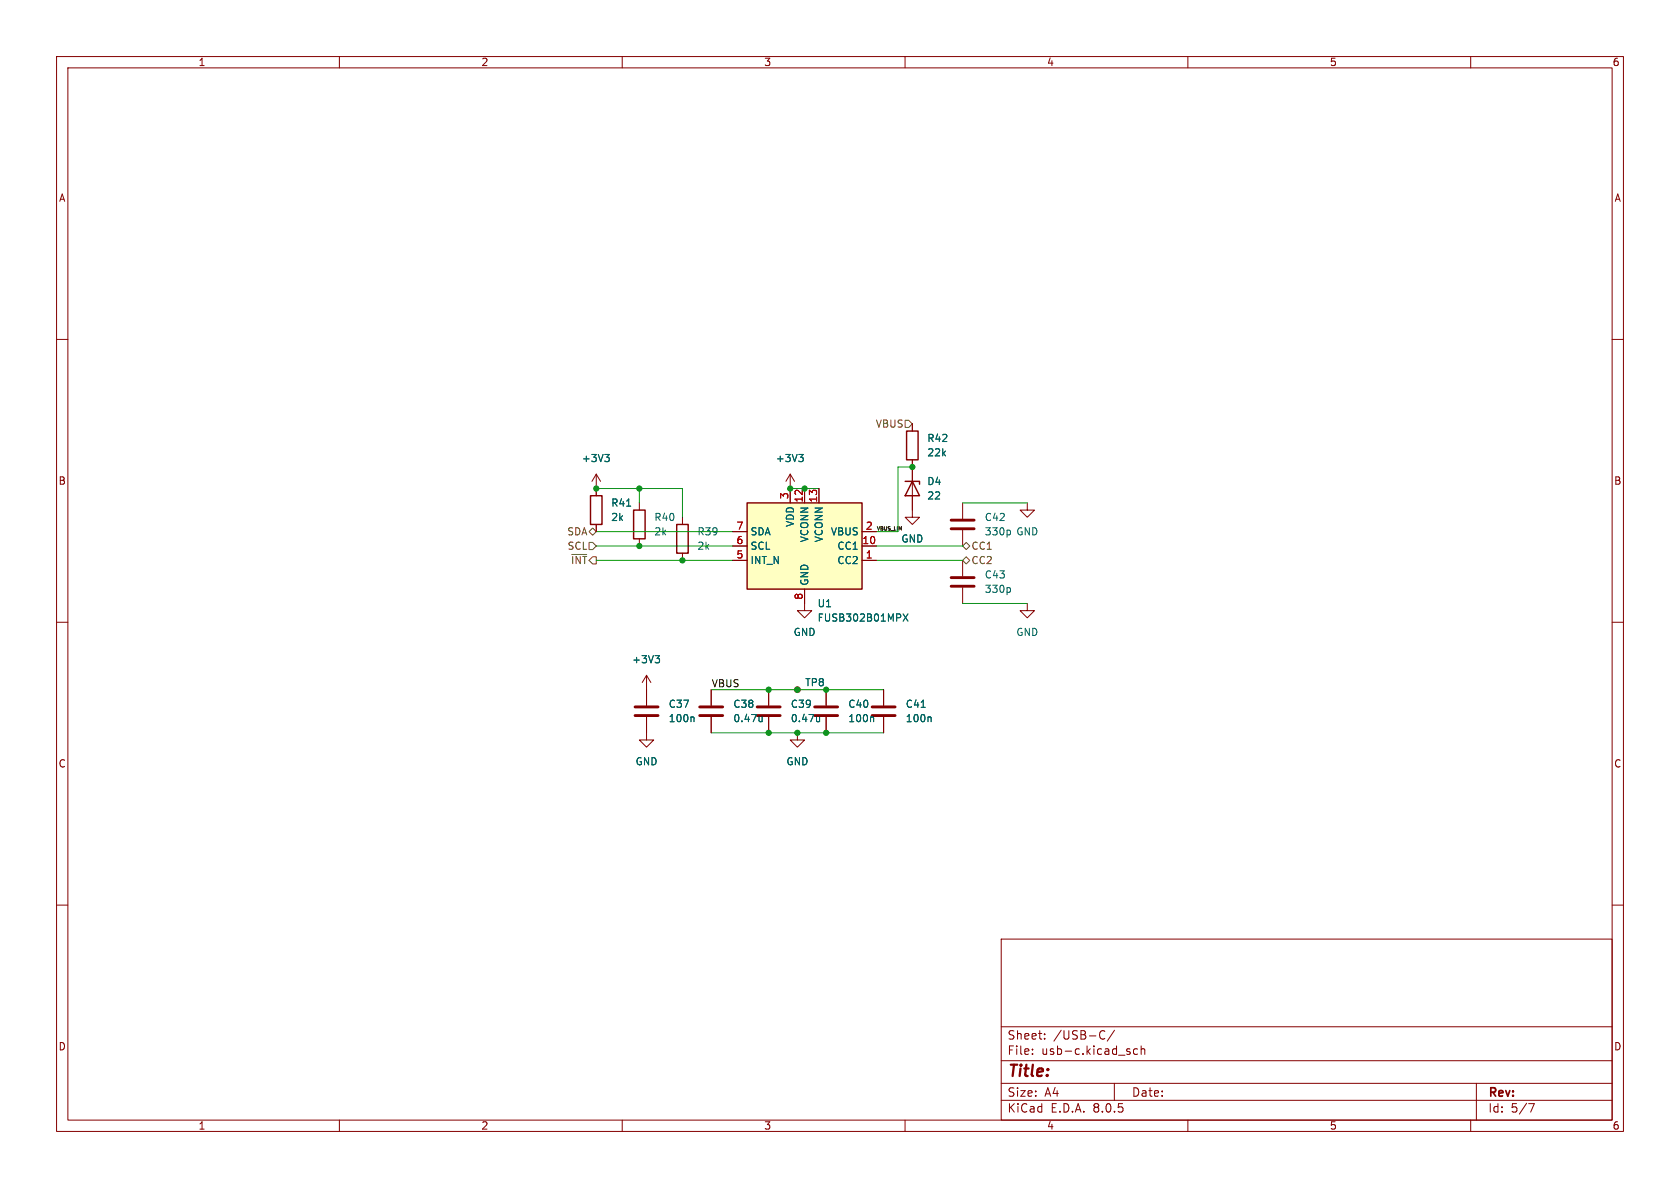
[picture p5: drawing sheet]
<svg xmlns="http://www.w3.org/2000/svg" width="297mm" height="210mm" viewBox="0 0 297 210" stroke-linecap="round" stroke-linejoin="round" font-family="sans-serif">
<g fill="none" stroke="#840000" stroke-width=".18">
<path d="M10 10h277v190h-277zM12 12h273v186h-273zM60 10v2M110 10v2M160 10v2M210 10v2M260 10v2M10 60h2M285 60h2M161.3 74.9v1.3M113 88.9v1.3M113 95.3v1.2"/>
<path d="M120.6 91.4v1.3M120.6 97.8v1.3M139.7 83.8l-.8 1.3M139.7 83.8v2.6M139.7 83.8l.8 1.3M161.3 81.3v1.3M170.2 88.9v2.8M170.2 93.7v2.8M170.2 99.1v2.8M181.6 88.9v1.3h1.3l-1.3 1.2-1.3-1.2h1.3M10 110h2M170.2 103.9v2.8"/>
<path d="M181.6 106.7v1.3h1.3l-1.3 1.2-1.3-1.2h1.3M285 110h2M114.3 129.5v1.3h1.3l-1.3 1.3-1.3-1.3h1.3M135.9 121.9v2.8M135.9 126.7v2.8M141 129.5v1.3h1.2l-1.2 1.3-1.3-1.3h1.3M146 121.9v2.8M146 126.7v2.8M156.2 121.9v2.8M156.2 126.7v2.8M10 160h2M285 160h2"/>
<path d="M177 166h108v32h-108zM60 198v2M110 198v2M160 198v2M177 194.5h108M177 191.5h108M177 187.5h108M177 181.5h108M182.5 186.3v.1M182.5 185.5v.1M184.7 183.6v.1M184.7 182.8v.1"/>
<path d="M194.5 183.5a.52 .52 0 0 0 .8 .1M195.3 182.3h-.1a.54 .54 0 0 0-.7 .1M197 191.5v3M197 182.1l-1.3 2M199.6 185.9l.2 .2-.2 .3M199.6 185.4l.1 .1M201.1 185.5l-.4-.1-.3 .3v.4l.1 .2h.6M201.7 185.5l.3-.1 .3 .1 .1 .9M201.7 184.9v1.5M210 198v2M260 198v2M261 191.5v6.5"/>
<path d="M270.2 195.1h1l-.6 1.5"/>
</g>
<path d="M160.3 76.2h2v5.1h-2zM112 90.2h2v5.1h-2zM119.6 92.7h2.1v5.1h-2.1z" fill="none" stroke="#840000" stroke-width=".25"/>
<path d="M168.1 91.9h4.1M168.1 93.5h4.1M168.1 103.6h4.1M168.1 102.1h4.1M133.9 126.5h4M133.9 125h4M144 126.5h4.1M144 125h4.1M154.2 126.5h4M154.2 125h4" fill="none" stroke="#840000" stroke-width=".51"/>
<path d="M141.2 80.3h.8l-.4 .5M141.8 80.8l.2 .3v.3l-.2 .2M178.4 93.7l.2 .3v.3l-.2 .3M178.4 103.9l.2 .2v.4l-.2 .2M144.9 126.7v.9M144.9 127.5l-.4 .1M154.3 126.7l.1 .2v.7M162.9 125h.7M164.4 126.7l.2 .2v.7" fill="none" stroke="#006464" stroke-width=".18"/>
<path d="M132.1 88.9h20.3v15.2h-20.3z" fill="#ffffc2"/>
<path d="M104.4 87.6h2v5.1h-2zM132.1 88.9h20.3v15.2h-20.3zM160 85.1h2.6v.5M161.3 85.1l1.3 2.5h-2.6z" fill="none" stroke="#840000" stroke-width=".25"/>
<g fill="none" stroke="#840000" stroke-width=".18">
<path d="M161.3 74.9v1.3M105.4 83.8l-.8 1.3M105.4 83.8v3.8M105.4 92.7v1.3M105.4 83.8l.8 1.3M129.5 99.1h2.6M129.5 96.5h2.6M129.5 94h2.6M139.7 86.4v2.5M142.2 86.4v2.5M144.8 86.4v2.5M152.4 99.1h2.5"/>
<path d="M152.4 96.5h2.5M152.4 94h2.5M161.3 81.3v10.1h1.3l-1.3 1.3-1.3-1.3h1.3M114.3 119.4l-.8 1.3M114.3 119.4v5.3M114.3 119.4l.8 1.3M142.2 104.1v3.9h1.3l-1.3 1.2-1.2-1.2h1.2M114.3 126.7v2.8M125.7 121.9v2.8M125.7 126.7v2.8M135.9 121.9v2.8M135.9 126.7v2.8"/>
<path d="M141 121.9h.1M146 121.9v2.8M146 126.7v2.8M156.2 121.9v2.8M156.2 126.7v2.8"/>
<circle cx="141" cy="121.9" r=".51"/>
</g>
<g fill="none" stroke="#006464" stroke-width=".18">
<path d="M106.9 80.3h.8l-.4 .5M107.5 80.8l.2 .3v.3l-.2 .2M110.8 89.5h.7M141.2 80.3h.8l-.4 .5M141.8 80.8l.2 .3v.3l-.2 .2M115.8 115.9h.8l-.4 .5M116.4 116.4l.2 .2v.3l-.2 .3M159.7 108.5l.8 1.3M160.5 108.5l-.8 1.3M122.5 126.7l.2 .2v.7M134.7 126.7v.9M134.7 127.5l-.3 .1"/>
<path d="M144.9 127.5l-.4 .1M144.9 126.7v.9M154.3 126.7l.1 .2v.7M162.9 125h.7M164.4 126.7l.2 .2v.7"/>
</g>
<path d="M112.3 126.5h4M112.3 125h4M123.7 126.5h4.1M123.7 125h4.1" fill="none" stroke="#840000" stroke-width=".51"/>
<path d="M160 74.3h.7l.6 .6-.6 .7h-.7zM104.1 95.9h.7l.6 .6-.6 .7h-.7zM104.1 94l.7-.7 .6 .7-.6 .6zM170.2 96.5l.6-.6 .6 .6-.6 .7zM170.8 98.4l.6 .7-.6 .6-.6-.6z" fill="none" stroke="#725600" stroke-width=".18"/>
<g fill="none" stroke="#009600" stroke-width=".18">
<path d="M105.4 96.5h24.1M105.4 94h24.1M105.4 86.4h15.2v5M105.4 99.1h24.1M113 86.4v2.5M139.7 86.4h5.1M154.9 96.5h15.3M154.9 99.1h15.3M161.3 82.6h-2.6v11.4h-3.8M170.2 88.9h11.4M170.2 106.7h11.4M125.7 129.5h30.5"/>
<path d="M125.7 121.9h30.5"/>
</g>
<g fill="#009600" stroke="#009600" stroke-width=".18">
<circle cx="141" cy="121.9" r=".46"/>
<circle cx="146" cy="121.9" r=".46"/>
<circle cx="142.2" cy="86.4" r=".46"/>
<circle cx="139.7" cy="86.4" r=".46"/>
<circle cx="146" cy="129.5" r=".46"/>
<circle cx="141" cy="129.5" r=".46"/>
<circle cx="161.3" cy="82.6" r=".46"/>
<circle cx="113" cy="86.4" r=".46"/>
<circle cx="135.9" cy="121.9" r=".46"/>
<circle cx="135.9" cy="129.5" r=".46"/>
<circle cx="113" cy="96.5" r=".46"/>
<circle cx="120.6" cy="99.1" r=".46"/>
<circle cx="105.4" cy="86.4" r=".46"/>
</g>
<text font-size="2.8" fill="#840000" x="178" y="190.9">Title:</text>
<g font-size="2.1" fill="#840000">
<text x="178" y="184">Sheet:</text>
<text x="186.2" y="184">/USB-C/</text>
<text x="178" y="186.7">File:</text>
<text x="184.1" y="186.7">usb-c.kicad_sch</text>
<text x="178" y="196.9">KiCad</text>
<text x="178" y="194.1">Size:</text>
<text x="184.7" y="194.1">A4</text>
<text x="185.7" y="196.9">E.D.A.</text>
<text x="193.3" y="196.9">8.0.5</text>
<text x="200" y="194.1">Date:</text>
<text x="263" y="194.3">Rev:</text>
<text x="263" y="196.9">Id:</text>
<text x="267.1" y="196.9">5/7</text>
</g>
<g font-size="1.8" fill="#840000">
<text x="35" y="11.9">1</text>
<text x="85" y="11.9">2</text>
<text x="135" y="11.9">3</text>
<text x="185" y="11.9">4</text>
<text x="235" y="11.9">5</text>
<text x="285" y="11.9">6</text>
<text x="10.3" y="35.9">A</text>
<text x="285.3" y="35.9">A</text>
<text x="10.3" y="85.9">B</text>
<text x="285.3" y="85.9">B</text>
<text x="10.3" y="135.9">C</text>
<text x="285.3" y="135.9">C</text>
<text x="10.3" y="185.9">D</text>
<text x="285.3" y="185.9">D</text>
<text x="35" y="199.9">1</text>
<text x="85" y="199.9">2</text>
<text x="135" y="199.9">3</text>
<text x="185" y="199.9">4</text>
<text x="235" y="199.9">5</text>
<text x="285" y="199.9">6</text>
</g>
<g font-size="1.8" fill="#725600">
<text x="154.7" y="75.8">VBUS</text>
<text x="100.2" y="94.8">SDA</text>
<text x="100.2" y="97.4">SCL</text>
<text x="100.8" y="99.9">~{INT}</text>
<text x="171.6" y="97.4">CC1</text>
<text x="171.6" y="99.9">CC2</text>
</g>
<g font-size="1.8" fill="#006464">
<text x="102.8" y="81.9">+3V3</text>
<text x="137.1" y="81.9">+3V3</text>
<text x="163.8" y="80.9">22k</text>
<text x="163.8" y="78.3">R42</text>
<text x="108" y="89.8">R41</text>
<text x="163.8" y="86">D4</text>
<text x="163.8" y="88.5">22</text>
<text x="108" y="92.3">2k</text>
<text x="115.6" y="92.3">R40</text>
<text x="115.6" y="94.8">2k</text>
<text x="123.2" y="94.8">R39</text>
<text x="132.6" y="94.8">SDA</text>
<text x="140.6" y="93.2" transform="rotate(-90 140.6 93.2)">VDD</text>
<text x="143.1" y="96" transform="rotate(-90 143.1 96)">VCONN</text>
<text x="145.6" y="96" transform="rotate(-90 145.6 96)">VCONN</text>
<text x="146.8" y="94.8">VBUS</text>
<text x="174" y="94.8">330p</text>
<text x="174" y="92.3">C42</text>
<text x="179.6" y="94.8">GND</text>
<text x="123.2" y="97.4">2k</text>
<text x="132.6" y="99.9">INT_N</text>
<text x="132.6" y="97.4">SCL</text>
<text x="147.9" y="99.9">CC2</text>
<text x="147.9" y="97.4">CC1</text>
<text x="159.3" y="96.1">GND</text>
<text x="143.1" y="103.6" transform="rotate(-90 143.1 103.6)">GND</text>
<text x="144.4" y="107.5">U1</text>
<text x="174" y="105">330p</text>
<text x="174" y="102.5">C43</text>
<text x="140.2" y="112.6">GND</text>
<text x="144.4" y="110.1">FUSB302B01MPX</text>
<text x="179.6" y="112.6">GND</text>
<text x="111.7" y="117.4">+3V3</text>
<text x="118.1" y="125.3">C37</text>
<text x="129.5" y="125.3">C38</text>
<text x="139.7" y="125.3">C39</text>
<text x="142.2" y="121.5">TP8</text>
<text x="149.9" y="125.3">C40</text>
<text x="160" y="125.3">C41</text>
<text x="118.1" y="127.9">100n</text>
<text x="129.5" y="127.9">0.47u</text>
<text x="139.7" y="127.9">0.47u</text>
<text x="149.9" y="127.9">100n</text>
<text x="160" y="127.9">100n</text>
<text x="112.3" y="135.5">GND</text>
<text x="138.9" y="135.5">GND</text>
</g>
<g font-size="1.8" fill="#a90000">
<text x="139.4" y="88.3" transform="rotate(-90 139.4 88.3)">3</text>
<text x="142" y="88.9" transform="rotate(-90 142 88.9)">12</text>
<text x="144.5" y="88.9" transform="rotate(-90 144.5 88.9)">13</text>
<text x="130.1" y="93.7">7</text>
<text x="153" y="93.7">2</text>
<text x="130.1" y="98.8">5</text>
<text x="130.1" y="96.3">6</text>
<text x="152.4" y="96.3">10</text>
<text x="153" y="98.8">1</text>
<text x="142" y="106.1" transform="rotate(-90 142 106.1)">8</text>
</g>
<text font-size="1.8" fill="#0f0f0f" x="125.7" y="121.6">VBUS</text>
<text font-size=".9" fill="#0f0f0f" x="154.9" y="93.8">VBUS_LIM</text>
</svg>
